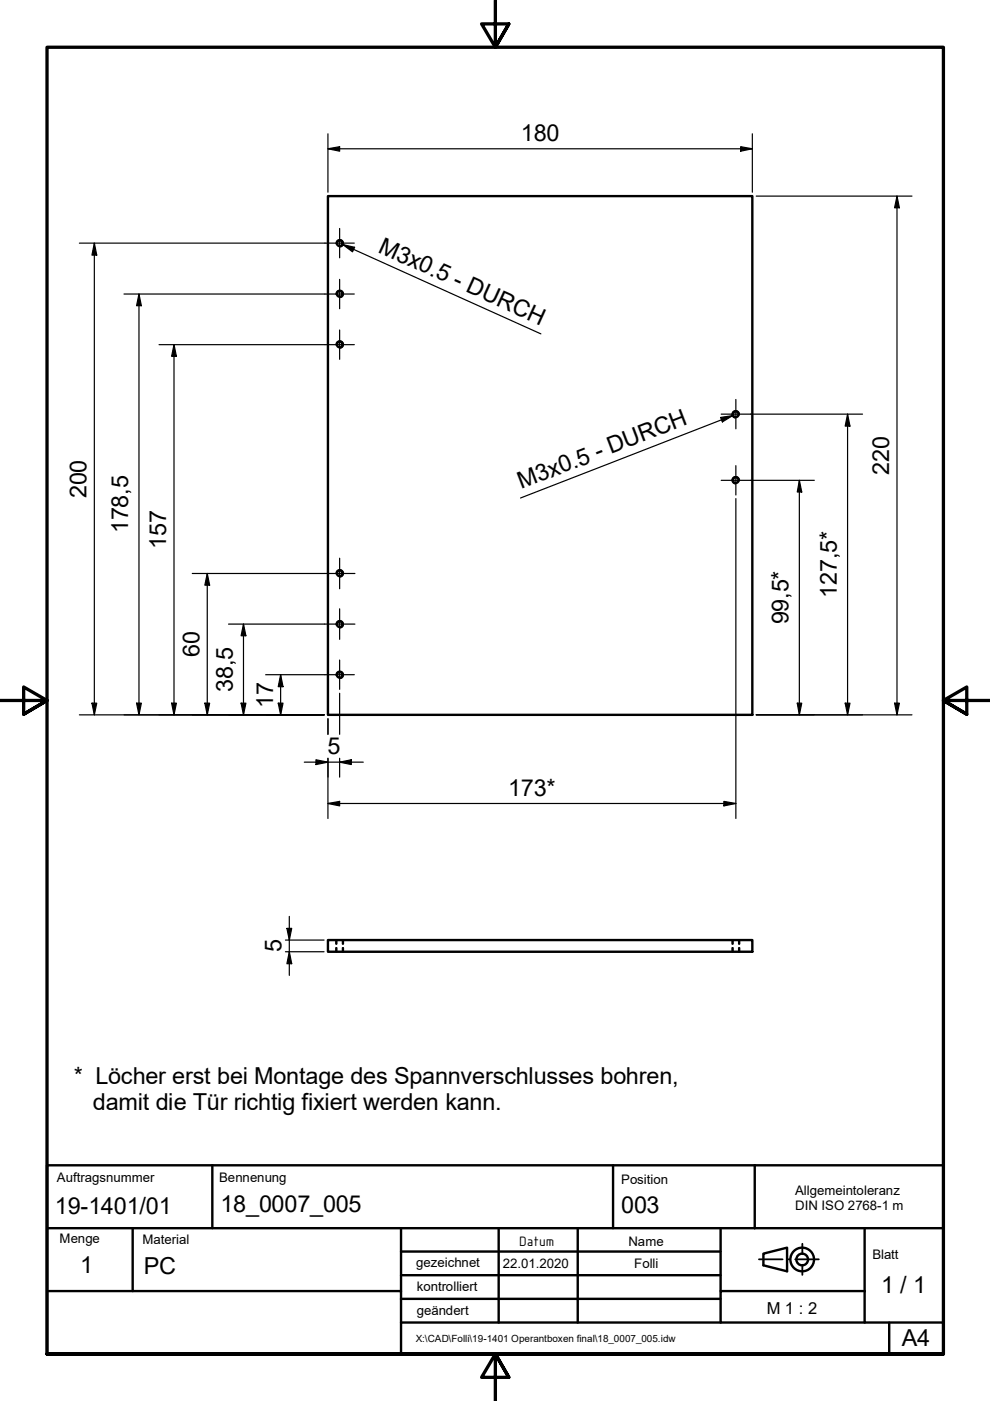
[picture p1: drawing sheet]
<svg xmlns="http://www.w3.org/2000/svg" width="210mm" height="297mm" viewBox="0 0 210 297" stroke-linecap="round" stroke-linejoin="round" font-family="sans-serif">
<!-- layer: Sichtbar (ISO) -->
<g fill="none" stroke="#000" stroke-width=".51">
<path d="M69.5 41.6h90v110h-90zM69.5 199.3h90v2.5h-90z"/>
<circle cx="72" cy="51.6" r=".6"/>
<circle cx="72" cy="73" r=".6"/>
<circle cx="72" cy="62.3" r=".6"/>
<circle cx="156" cy="87.8" r=".6"/>
<circle cx="156" cy="101.8" r=".6"/>
<circle cx="72" cy="132.4" r=".6"/>
<circle cx="72" cy="121.6" r=".6"/>
<circle cx="72" cy="143.1" r=".6"/>
</g>
<!-- layer: Sichtbar schmal (ISO) -->
<path d="M71.3 51.7a.73 .73 0 0 1 .6-.8 .73 .73 0 0 1 .9 .6 .73 .73 0 0 1-.6 .8M71.3 62.4a.73 .73 0 0 1 .6-.8 .73 .73 0 0 1 .9 .6 .73 .73 0 0 1-.6 .8M71.3 73.2a.73 .73 0 0 1 .6-.9 .73 .73 0 0 1 .9 .6 .73 .73 0 0 1-.6 .9M156.7 88a.73 .73 0 0 0-.6-.9 .73 .73 0 0 0-.8 .6 .73 .73 0 0 0 .6 .9M156.7 101.9a.73 .73 0 0 0-.6-.8 .73 .73 0 0 0-.8 .6 .73 .73 0 0 0 .6 .8M71.3 121.7a.73 .73 0 0 1 .6-.9 .73 .73 0 0 1 .9 .6 .73 .73 0 0 1-.6 .9M71.3 132.5a.73 .73 0 0 1 .6-.9 .73 .73 0 0 1 .9 .6 .73 .73 0 0 1-.6 .9M71.3 143.2a.73 .73 0 0 1 .6-.8 .73 .73 0 0 1 .9 .6 .73 .73 0 0 1-.6 .8" fill="none" stroke="#000" stroke-width=".38"/>
<!-- layer: Verdeckt (ISO) -->
<g fill="none" stroke="#000" stroke-width=".38">
<path d="M71.2 199.3v.8M71.4 199.3v.8M72.6 199.3v.8M72.8 199.3v.8M155.3 199.3v.8M155.4 199.3v.8M156.7 199.3v.8M156.8 199.3v.8M71.2 201v.8M71.4 201v.8M72.6 201v.8M72.8 201v.8"/>
<path d="M155.3 201v.8M155.4 201v.8M156.7 201v.8M156.8 201v.8"/>
</g>
<!-- layer: Rahmen (ISO) -->
<path d="M105 0v10l-2.9-4.9h5.8l-2.9 4.9 2.9-4.9M0 148.5h10l-5-2.8v5.7l5-2.9-5 2.9M210 148.5h-10l5-2.8v5.7l-5-2.9 5 2.9M10 287.1v-277.1h190v277.1h-190h190M107.9 292l-2.9-4.9 2.9 4.9h-5.8l2.9-4.9v9.9" fill="none" stroke="#000" stroke-width=".7"/>
<!-- layer: Titel (ISO) -->
<path d="M160.9 267h5M167.2 267h.2M168.6 267h5M170.1 263.7v2.2M170.1 268.1v2.2" fill="none" stroke="#000" stroke-width=".38"/>
<g fill="none" stroke="#000" stroke-width=".51">
<path d="M10 247.1h190v40h-190zM45 247.1v13.3M130 247.1v13.3h30M160 247.1v13.3M10 273.7h75v13.4M10 260.4h120M28.1 260.4v13.3M85 275.4h67.8M85 270.4h67.8M85 265.4h67.8M85 260.4v13.3M105.7 260.4v20"/>
<path d="M122.5 260.4v20M152.8 260.4v13.3M160 260.4h40M161.9 265.8l5-1.3v5l-5-1.2zM183.3 273.7v6.7h16.7M183.3 273.7h-30.5v6.7h30.5M183.3 260.4v13.3M85 280.4h67.8M188.5 280.4v6.7"/>
<circle cx="170.1" cy="267" r="2.51"/>
<circle cx="170.1" cy="267" r="1.24"/>
</g>
<!-- layer: Mittelpunktmarkierung (ISO) -->
<g fill="none" stroke="#000" stroke-width=".25">
<path d="M68.9 51.5h6.2M72 48.4v6.3M72 59.2v6.3M68.9 62.3h6.2M68.9 73.1h6.2M72 70v6.2M152.9 87.8h6.2M156 98.7v6.3M156 84.7v6.2M72 118.3v6.5M152.9 101.8h6.2M68.8 121.6h6.4"/>
<path d="M68.8 132.3h6.4M72 129.1v6.5M72 139.9v6.3M68.9 143.1h6.2"/>
</g>
<g fill="none" stroke="#000" stroke-width=".25">
<path d="M69.5 31.5l2.5-.4v1zM69.5 28.4v12.4M69.5 31.5h90M157 31.1l2.5 .4-2.5 .6zM159.5 28.4v12.4M16.8 51.5h52.1M20 51.5l.5 2.6h-1zM20 51.5v100.1M160.3 41.6h33.1M190.2 41.6l.5 2.5h-1zM190.2 41.6v110M26.3 62.3h42.6"/>
<path d="M29.5 62.3l.5 2.5h-1zM29.5 62.3v89.3M33.7 73.1h35.2M36.9 73.1l.5 2.5h-1zM36.9 73.1v78.5M159.1 87.8h23.8M179.7 87.8l.5 2.5h-1zM179.7 87.8v63.8M156 105.7v67.8M159.1 101.8h13.6M169.5 101.8l.5 2.5h-1zM169.5 101.8v49.8"/>
<path d="M40.8 121.6h28M43.9 121.6l.5 2.5h-1zM43.9 121.6v30M48.5 132.3h20.3M51.6 132.3l.5 2.5h-1zM51.6 132.3v19.3M16.8 151.6h51.9M19.5 149.1h1l-.5 2.5zM29 149.1h1l-.5 2.5zM36.4 149.1h1l-.5 2.5zM43.4 149.1h1l-.5 2.5zM51.1 149.1h1l-.5 2.5z"/>
<path d="M56.3 143.1h12.6M59 149.1h1l-.5 2.5zM59.5 143.1l.5 2.5h-1zM59.5 143.1v8.5M69.5 152.4v3.3M72 147v8.7M160.3 151.6h33.1M169 149.1h1l-.5 2.5zM179.2 149.1h1l-.5 2.5zM189.7 149.1h1l-.5 2.5zM64.5 161.6h12.5M67 161.1l2.5 .5-2.5 .5z"/>
<path d="M69.5 170.4l2.5-.5v1zM69.5 160.8v12.7M69.5 170.4h86.5M72 161.6l2.5-.5v1zM72 160.8v4M153.5 169.9l2.5 .5-2.5 .5zM60.5 199.3h8.2M60.8 196.8h1l-.5 2.5zM61.3 194.3v12.5M60.5 201.8h8.2M61.3 201.8l.5 2.5h-1z"/>
</g>
<g fill="#000">
<path d="M69.5 31.5l2.5-.4v1z" fill-rule="evenodd"/>
<path d="M157 31.1l2.5 .4-2.5 .6z" fill-rule="evenodd"/>
<path d="M20 51.5l.5 2.6h-1z" fill-rule="evenodd"/>
<path d="M190.2 41.6l.5 2.5h-1z" fill-rule="evenodd"/>
<path d="M29.5 62.3l.5 2.5h-1z" fill-rule="evenodd"/>
<path d="M36.9 73.1l.5 2.5h-1z" fill-rule="evenodd"/>
<path d="M179.7 87.8l.5 2.5h-1z" fill-rule="evenodd"/>
<path d="M169.5 101.8l.5 2.5h-1z" fill-rule="evenodd"/>
<path d="M43.9 121.6l.5 2.5h-1z" fill-rule="evenodd"/>
<path d="M51.6 132.3l.5 2.5h-1z" fill-rule="evenodd"/>
<path d="M19.5 149.1h1l-.5 2.5z" fill-rule="evenodd"/>
<path d="M29 149.1h1l-.5 2.5z" fill-rule="evenodd"/>
<path d="M36.4 149.1h1l-.5 2.5z" fill-rule="evenodd"/>
<path d="M43.4 149.1h1l-.5 2.5z" fill-rule="evenodd"/>
<path d="M51.1 149.1h1l-.5 2.5z" fill-rule="evenodd"/>
<path d="M59 149.1h1l-.5 2.5z" fill-rule="evenodd"/>
<path d="M59.5 143.1l.5 2.5h-1z" fill-rule="evenodd"/>
<path d="M169 149.1h1l-.5 2.5z" fill-rule="evenodd"/>
<path d="M179.2 149.1h1l-.5 2.5z" fill-rule="evenodd"/>
<path d="M189.7 149.1h1l-.5 2.5z" fill-rule="evenodd"/>
<path d="M67 161.1l2.5 .5-2.5 .5z" fill-rule="evenodd"/>
<path d="M69.5 170.4l2.5-.5v1z" fill-rule="evenodd"/>
<path d="M72 161.6l2.5-.5v1z" fill-rule="evenodd"/>
<path d="M153.5 169.9l2.5 .5-2.5 .5z" fill-rule="evenodd"/>
<path d="M60.8 196.8h1l-.5 2.5z" fill-rule="evenodd"/>
<path d="M61.3 201.8l.5 2.5h-1z" fill-rule="evenodd"/>
</g>
<!-- layer: Symbol (ISO) -->
<path d="M72.7 51.9l2.5 .5-.5 1zM72.7 51.9l42 18.9M152.8 88.5l2.5-.4-2.1 1.4zM155.3 88.1l-44.9 17.5" fill="none" stroke="#000" stroke-width=".25"/>
<g fill="#000">
<path d="M72.7 51.9l2.5 .5-.5 1z" fill-rule="evenodd"/>
<path d="M152.8 88.5l2.5-.4-2.1 1.4z" fill-rule="evenodd"/>
</g>
<g font-size="5">
<text x="110.4" y="29.9">180</text>
<text x="79.9" y="53.3" transform="rotate(24 79.9 53.3)">M3x0.5 - DURCH</text>
<text x="188.5" y="100.6" transform="rotate(-90 188.5 100.6)">220</text>
<text x="18.4" y="105.6" transform="rotate(-90 18.4 105.6)">200</text>
<text x="110.5" y="103.7" transform="rotate(-21 110.5 103.7)">M3x0.5 - DURCH</text>
<text x="27.2" y="113.1" transform="rotate(-90 27.2 113.1)">178,5</text>
<text x="35.2" y="116.4" transform="rotate(-90 35.2 116.4)">157</text>
<text x="177.4" y="126.8" transform="rotate(-90 177.4 126.8)">127,5*</text>
<text x="167.2" y="132.4" transform="rotate(-90 167.2 132.4)">99,5*</text>
<text x="42.3" y="139.3" transform="rotate(-90 42.3 139.3)">60</text>
<text x="49.3" y="146.7" transform="rotate(-90 49.3 146.7)">38,5</text>
<text x="57.9" y="150" transform="rotate(-90 57.9 150)">17</text>
<text x="69.4" y="159.9">5</text>
<text x="107.8" y="168.7">173*</text>
<text x="59.7" y="201.9" transform="rotate(-90 59.7 201.9)">5</text>
<text x="15.6" y="229.9">* Löcher erst bei Montage des Spannverschlusses bohren,</text>
<text x="19.7" y="235.4">damit die Tür richtig fixiert werden kann.</text>
<text x="11.6" y="257.4">19-1401/01</text>
<text x="46.7" y="257">18_0007_005</text>
<text x="131.7" y="257.2">003</text>
<text x="17" y="269.9">1</text>
<text x="30.5" y="270.1">PC</text>
<text x="186.8" y="274.2">1 / 1</text>
<text x="191.2" y="285.4">A4</text>
</g>
<text font-size="3.5" x="162.6" y="278.5">M 1 : 2</text>
<text font-size="3.1" x="110" y="264.1">Datum</text>
<g font-size="2.8">
<text x="12.1" y="250.7">Auftragsnummer</text>
<text x="46.5" y="250.6">Bennenung</text>
<text x="131.7" y="250.9">Position</text>
<text x="168.6" y="253.4">Allgemeintoleranz</text>
<text x="168.6" y="256.6">DIN ISO 2768-1 m</text>
<text x="12.6" y="263.6">Menge</text>
<text x="30.2" y="263.8">Material</text>
<text x="88.3" y="268.7">gezeichnet</text>
<text x="106.6" y="268.8">22.01.2020</text>
<text x="133.3" y="264.1">Name</text>
<text x="134.5" y="268.8">Folli</text>
<text x="185" y="266.9">Blatt</text>
<text x="88.4" y="273.7">kontrolliert</text>
<text x="88.4" y="278.8">geändert</text>
</g>
<text font-size="2.1" x="88.1" y="284.5">X:\CAD\Folli\19-1401 Operantboxen final\18_0007_005.idw</text>
</svg>
